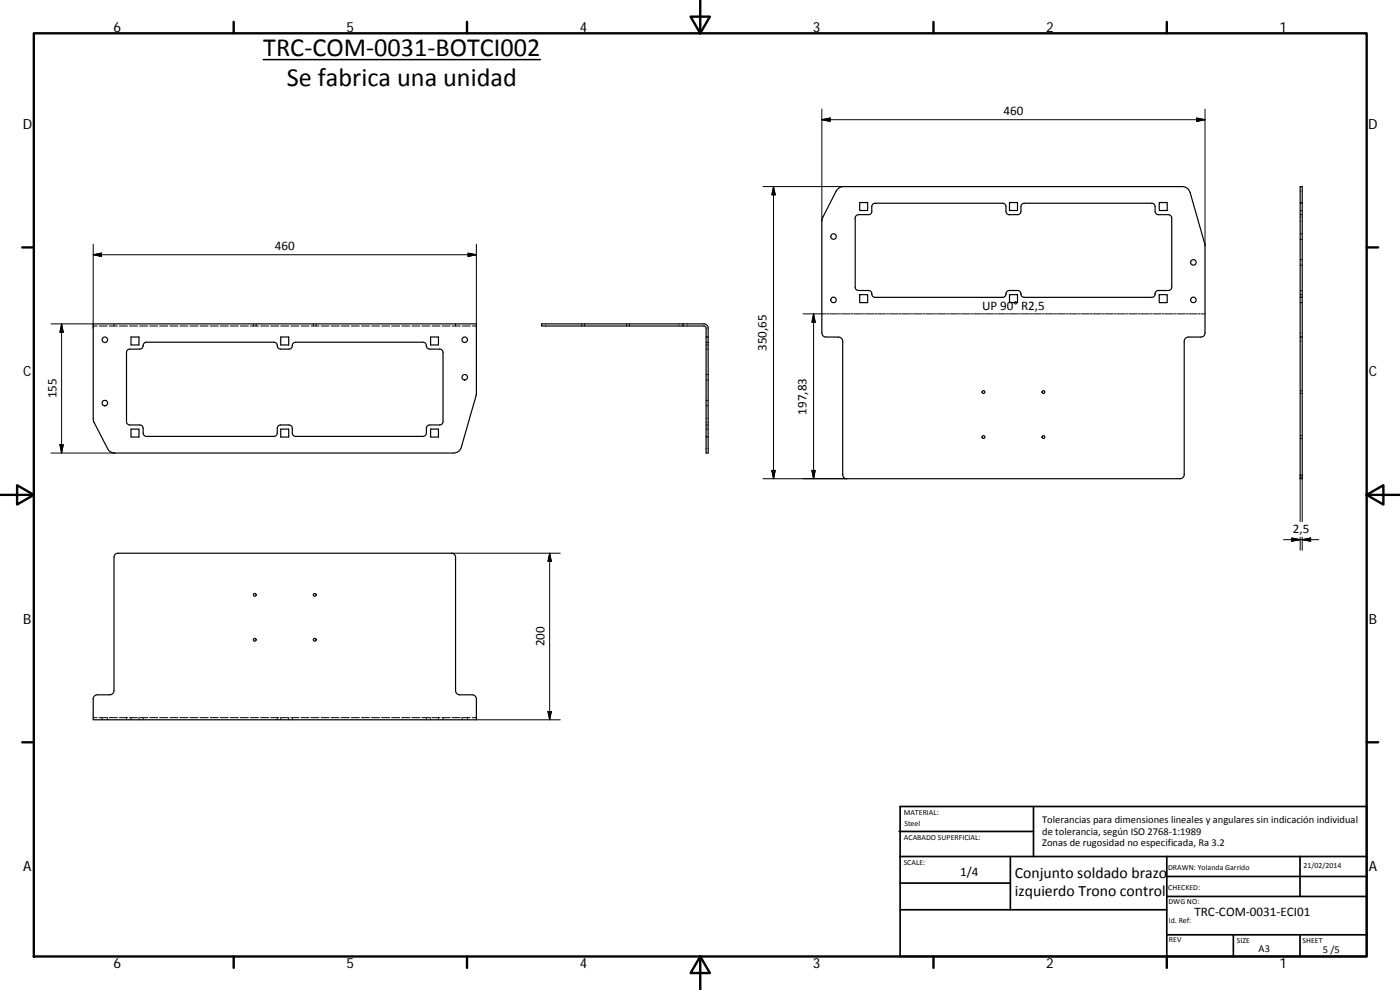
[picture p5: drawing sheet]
<svg xmlns="http://www.w3.org/2000/svg" width="420mm" height="297mm" viewBox="0 0 420 297" stroke-linecap="round" stroke-linejoin="round" font-family="sans-serif">
<g fill="none" stroke="#000" stroke-width=".36">
<path d="M251.3 56.8l.9-.6 1-.2h101.6a2.49 2.49 0 0 1 2.4 1.8l4.4 15.7v26.4a1.23 1.23 0 0 1-1.2 1.2h-3.8a1.26 1.26 0 0 0-1.2 1.3v40a1.23 1.23 0 0 1-1.3 1.2h-100a1.2 1.2 0 0 1-1.2-1.2v-40a1.23 1.23 0 0 0-1.2-1.3h-3.8a1.23 1.23 0 0 1-1.3-1.2v-33.6l.2-.9zM256.9 64.8l.5-.4h3.3l.6-.2 .3-.6 .1-2.1 .9-.5h38.3l.9 .5 .2 2.4 .9 .5h2.5l.6-.2 .4-.6 .1-2.1 .4-.4 .5-.1h38.5l.7 .7 .1 1.9 .3 .6 .7 .2h3.2l.5 .4 .3 .6-.1 21-.7 .7-3.2 .1a1.33 1.33 0 0 0-1.1 1.5l-.5 .4-.5 .1h-38.2a1.29 1.29 0 0 1-1.1-1.5l-.7-.5h-2.7a1.29 1.29 0 0 0-1.1 1.5l-.5 .4-.4 .1h-38.3a1.22 1.22 0 0 1-1-1.5l-.7-.5-3.5-.1-.7-.7v-21zM258 60.8h2.4v2.4h-2.4zM303 60.8h2.4v2.4h-2.4zM347.9 60.8h2.4v2.4h-2.4zM28 97.2h115l-.1 21.2-4.4 15.7a2.4 2.4 0 0 1-2.4 1.8h-101.6a2.51 2.51 0 0 1-2.2-1.3l-4.3-8.7zM205 97.2h6.3a1.26 1.26 0 0 1 1.2 1.2v37.5h-.6v-37.6l-.6-.5h-6.3M205 97.2h-42.5v.6h42.5M205 97.2v.6M258 88.4h2.4v2.4h-2.4zM303 88.4h2.4v2.4h-2.4zM347.9 88.4h2.4v2.4h-2.4z"/>
<path d="M38.2 105.1l.5-.3h3.3a1.33 1.33 0 0 0 1.1-1.5l.2-.4 .7-.2h38.2a1.32 1.32 0 0 1 1.1 1.5l.9 .6h2.5a1.29 1.29 0 0 0 1.1-1.5l.9-.6h38.3a1.29 1.29 0 0 1 1 1.5l1 .6h3.2l.7 .7 .1 21-.3 .6-.5 .4h-3.2l-.7 .2-.3 .6-.1 2.1-.9 .5h-38.3l-.9-.5-.2-2.3-.3-.4-.6-.2h-2.5l-.6 .2-.4 .6-.1 2.1-.9 .5h-38.5l-.7-.7-.1-1.9-.3-.6-.6-.2h-3.3l-.7-.8v-21zM39.3 101.1h2.4v2.4h-2.4zM84.3 101.1h2.3v2.4h-2.3zM129.2 101.1h2.4v2.4h-2.4zM390.2 101.1h.6M390.8 101.1v42.5h-.6v-42.5M390.8 101.1v-45.1h-.6v45.1M39.3 128.8h2.4v2.3h-2.4zM84.3 128.8h2.3v2.3h-2.3zM129.2 128.8h2.4v2.3h-2.4zM34.6 166.3l.9-.3h100a1.23 1.23 0 0 1 1.2 1.2v40a1.23 1.23 0 0 0 1.3 1.3h3.7a1.23 1.23 0 0 1 1.3 1.2v6.3h-115v-6.3a1.23 1.23 0 0 1 1.2-1.2h3.7a1.3 1.3 0 0 0 1.3-1.3v-40z"/>
<circle cx="250.1" cy="71" r=".83"/>
<circle cx="358.2" cy="78.7" r=".83"/>
<circle cx="250.1" cy="90" r=".83"/>
<circle cx="358.2" cy="90" r=".83"/>
<circle cx="31.5" cy="101.9" r=".83"/>
<circle cx="139.5" cy="101.9" r=".83"/>
<circle cx="139.5" cy="113.2" r=".83"/>
<circle cx="295.2" cy="117.6" r=".42"/>
<circle cx="313.1" cy="117.6" r=".42"/>
<circle cx="31.5" cy="120.9" r=".83"/>
<circle cx="295.2" cy="131.1" r=".42"/>
<circle cx="313.2" cy="131.1" r=".43"/>
<circle cx="76.5" cy="178.5" r=".43"/>
<circle cx="94.5" cy="178.5" r=".43"/>
<circle cx="76.5" cy="192" r=".42"/>
<circle cx="94.5" cy="192" r=".41"/>
</g>
<g fill="none" stroke="#000" stroke-width=".3">
<path d="M246.6 32.7v33.6M246.6 35.9l2.5-.5v1zM246.6 35.9h115M359.1 35.4l2.5 .5-2.5 .5zM361.6 32.7v41.1M229 56h24.2M232.1 56v87.6M232.1 56l.6 2.5h-1.1zM28 73.3v25.1M28 76.4l2.5-.5v1zM28 76.4h115M140.5 75.9l2.5 .5-2.5 .5z"/>
<path d="M143 73.3v25.1M390.2 79.5h.2M390.2 77.9h.2M390.2 71.8h.2M390.2 70.1h.2M390.2 63.2h.2M390.2 60.8h.2M390.2 61h.2M390.2 64.4h.2M390.6 79.5h.2M390.6 77.9h.2M390.6 71.8h.2"/>
<path d="M390.6 70.1h.2M390.6 63.2h.2M390.6 60.8h.2M390.6 61h.2M390.6 64.4h.2M15.3 97.2h12.7M18.5 97.2l.5 2.5h-1zM18.5 97.2v38.7M28 97.8h1.2M29.8 97.8h2.4M32.8 97.8h2.4M34.2 97.2v.2"/>
<path d="M34.2 97.6v.2M35.8 97.8h2.5M38.9 97.8h2.4M41.9 97.8h2.4M44.9 97.8h2.4M47.9 97.8h2.4M51 97.8h2.4M54 97.8h2.4M57 97.8h2.4M60 97.8h2.5M63.1 97.8h2.4M66.1 97.8h2.4"/>
<path d="M69.1 97.8h2.4M72.1 97.8h2.5M75.2 97.8h2.4M76 97.2v.2M76 97.6v.2M76.9 97.2v.2M76.9 97.6v.2M78.2 97.8h2.4M81.2 97.8h2.5M84.3 97.8h2.4M87.3 97.8h2.4M90.3 97.8h2.4"/>
<path d="M93.3 97.8h2.4M94 97.2v.2M94 97.6v.2M94.9 97.2v.2M94.9 97.6v.2M96.4 97.8h2.4M99.4 97.8h2.4M102.4 97.8h2.4M105.4 97.8h2.5M108.5 97.8h2.4M111.5 97.8h2.4M114.5 97.8h2.4"/>
<path d="M117.5 97.8h2.4M120.6 97.8h2.4M123.6 97.8h2.4M126.6 97.8h2.4M129.7 97.8h2.4M132.7 97.8h2.4M135.7 97.8h2.4M136.7 97.2v.2M136.7 97.6v.2M138.7 97.8h2.4M141.7 97.8h1.3M174.6 97.2v.2"/>
<path d="M174.6 97.6v.2M175.5 97.2v.2M175.5 97.6v.2M188.1 97.2v.2M188.1 97.6v.2M188.9 97.2v.2M188.9 97.6v.2M241 94.2h6.9M244.2 94.2v49.4M244.2 94.2l.5 2.5h-1zM248.1 94.2h.6M249 94.2h2.4"/>
<path d="M251.7 94.2h.6M252.7 94.2h2.3M255.3 94.2h.6M256.2 94.2h2.4M258.9 94.2h.6M259.8 94.2h2.4M262.5 94.2h.6M263.4 94.2h2.4M266.1 94.2h.6M267 94.2h2.4M269.7 94.2h.6M270.6 94.2h2.4"/>
<path d="M273.3 94.2h.6M274.2 94.2h2.4M276.9 94.2h.6M277.8 94.2h2.4M280.5 94.2h.6M281.4 94.2h2.4M284.1 94.2h.6M285 94.2h2.4M287.7 94.2h.6M288.6 94.2h2.4M291.3 94.2h.6M292.2 94.2h2.4"/>
<path d="M294.9 94.2h.6M295.8 94.2h2.4M298.5 94.2h.6M299.4 94.2h2.3M302.1 94.2h.6M302.9 94.2h2.5M305.7 94.2h.5M306.5 94.2h2.4M309.2 94.2h.6M310.1 94.2h2.4M312.9 94.2h.5M313.7 94.2h2.4"/>
<path d="M316.4 94.2h.6M317.3 94.2h2.4M320 94.2h.6M320.9 94.2h2.4M323.6 94.2h.6M324.5 94.2h2.4M327.2 94.2h.6M328.1 94.2h2.4M330.8 94.2h.6M331.7 94.2h2.4M334.4 94.2h.6M335.3 94.2h2.4"/>
<path d="M338 94.2h.6M338.9 94.2h2.4M341.6 94.2h.6M342.5 94.2h2.4M345.2 94.2h.6M346.1 94.2h2.4M348.8 94.2h.6M349.7 94.2h2.4M352.4 94.2h.6M353.3 94.2h2.4M355.9 94.2h.7M356.9 94.2h2.4"/>
<path d="M359.6 94.2h.5M360.5 94.2h1.1M390.2 89.2h.2M390.2 87.2h.2M390.2 88.4h.2M390.4 90.8h-.2M390.6 89.2h.2M390.6 87.2h.2M390.6 88.4h.2M390.8 90.8h-.2M211.9 103.5h.2M211.9 102.7h.2"/>
<path d="M211.9 104.8h.2M211.9 112.4h.2M211.9 114h.2M211.9 102.8h.2M212.1 101.1h-.2M212.3 103.5h.2M212.3 102.7h.2M212.3 104.8h.2M212.3 112.4h.2M212.3 114h.2M212.3 102.8h.2M212.5 101.1h-.2"/>
<path d="M390.2 117.2h.2M390.2 118h.2M390.6 117.2h.2M390.6 118h.2M15.3 135.9h19.2M18 133.4h1l-.5 2.5zM211.9 128.8h.2M211.9 131.1h.2M211.9 130.9h.2M211.9 127.5h.2M211.9 120.1h.2M211.9 121.8h.2"/>
<path d="M212.3 128.8h.2M212.3 131.1h.2M212.3 130.9h.2M212.3 127.5h.2M212.3 120.1h.2M212.3 121.8h.2M390.2 130.7h.2M390.2 131.6h.2M390.6 130.7h.2M390.6 131.6h.2M229 143.6h25.1M231.6 141.1h1.1l-.6 2.5z"/>
<path d="M243.7 141.1h1l-.5 2.5zM390.2 142.4v14.1M390.8 142.4v14.1M135.5 166h32.6M165 166v50M165 166l.5 2.5h-1zM385.2 161.9h10.6M387.7 161.4l2.5 .5-2.5 .5zM390.2 161.2v3.9M390.8 161.2v3.9M390.8 161.9l2.5-.5v1zM28 215.3h1.2"/>
<path d="M29.8 215.3h2.4M30.6 215.3v.3M30.6 215.8v.2M32.3 215.3v.3M32.3 215.8v.2M32.8 215.3h2.4M35.8 215.3h2.5M38 215.3v.3M38 215.8v.2M38.9 215.3h2.4M39.3 215.3v.3M39.3 215.8v.2"/>
<path d="M41.7 215.3v.3M41.7 215.8v.2M41.9 215.3h2.4M43 215.3v.3M43 215.8v.2M44.9 215.3h2.4M47.9 215.3h2.4M51 215.3h2.4M54 215.3h2.4M57 215.3h2.4M60 215.3h2.5M63.1 215.3h2.4"/>
<path d="M66.1 215.3h2.4M69.1 215.3h2.4M72.1 215.3h2.5M75.2 215.3h2.4M78.2 215.3h2.4M81.2 215.3h2.5M83.2 215.3v.3M83.2 215.8v.2M84.3 215.6v-.3h2.3v.3M84.3 215.8v.2M86.6 215.8v.2M87.3 215.3h2.4"/>
<path d="M87.7 215.3v.3M87.7 215.8v.2M90.3 215.3h2.4M93.3 215.3h2.4M96.4 215.3h2.4M99.4 215.3h2.4M102.4 215.3h2.4M105.4 215.3h2.5M108.5 215.3h2.4M111.5 215.3h2.4M114.5 215.3h2.4M117.5 215.3h2.4"/>
<path d="M120.6 215.3h2.4M123.6 215.3h2.4M126.6 215.3h2.4M128 215.3v.3M128 215.8v.2M129.2 215.3v.3M129.2 215.8v.2M129.7 215.3h2.4M131.6 215.3v.3M131.6 215.8v.2M132.7 215.3h2.4M133 215.3v.3"/>
<path d="M133 215.8v.2M135.7 215.3h2.4M138.7 215.3v.3M138.7 215.8v.2M138.7 215.3h2.4M140.3 215.3v.3M140.3 215.8v.2M141.7 215.3h1.3M143 216h25.1M164.5 213.5h1l-.5 2.5z"/>
</g>
<g fill="none" stroke="#000" stroke-width=".71">
<path d="M10.1 10h400.1v277h-400.1zM70.1 6.6v3.4M140.2 6.6v3.4M207.3 5h5.8l-2.9 5zM210.2 0v10M280.2 6.6v3.4M350.2 6.6v3.4M6.7 74.2h3.4M410.2 74.2h3.4M.2 148.5h9.9M5.1 145.6l5 2.9-5 2.9zM410.2 148.5l5-2.9v5.8z"/>
<path d="M410.2 148.5h9.9M6.7 222.7h3.4M410.2 222.7h3.4M70.1 287v3.4M140.2 287v3.4M210.2 287l2.9 5h-5.8zM210.2 287v10M280.2 287v3.4M350.2 287v3.4"/>
</g>
<g fill="none" stroke="#000" stroke-width=".51">
<path d="M269.8 249.5h40.4M270.1 257h140.1M270.1 242h140.1v45h-140.1zM303.2 257v16M310.2 242v15M350.2 257v30M390.2 257v12M270.1 273h80.1M270.1 265h33.1M350.2 269h60M350.2 263h60M350.2 280.5h60"/>
<path d="M370.2 280.5v6.5M390.2 280.5v6.5"/>
</g>
<path d="M79 17.9h83.2" fill="none" stroke="#000" stroke-width=".46"/>
<g fill="#000" stroke="#000" stroke-width=".3">
<path d="M246.6 35.9l2.5-.5v1zM359.1 35.4l2.5 .5-2.5 .5zM232.1 56l.6 2.5h-1.1zM28 76.4l2.5-.5v1zM140.5 75.9l2.5 .5-2.5 .5zM18.5 97.2l.5 2.5h-1zM244.2 94.2l.5 2.5h-1zM18 133.4h1l-.5 2.5zM231.6 141.1h1.1l-.6 2.5zM243.7 141.1h1l-.5 2.5zM165 166l.5 2.5h-1zM387.7 161.4l2.5 .5-2.5 .5z"/>
<path d="M390.8 161.9l2.5-.5v1zM164.5 213.5h1l-.5 2.5z"/>
</g>
<g font-size="7.9">
<text x="79" y="16.8">TRC‐COM‐0031‐BOTCI002</text>
<text x="86.1" y="25.8">Se fabrica una unidad</text>
</g>
<g font-size="4.7">
<text x="304.6" y="263.5">Conjunto soldado brazo</text>
<text x="304.6" y="268.9">izquierdo Trono control</text>
</g>
<g font-size="4.2">
<text x="34" y="9.6">6</text>
<text x="104" y="9.6">5</text>
<text x="174" y="9.6">4</text>
<text x="244" y="9.6">3</text>
<text x="314" y="9.6">2</text>
<text x="384" y="9.6">1</text>
<text x="6.8" y="38.7">D</text>
<text x="410.6" y="38.7">D</text>
<text x="7" y="112.9">C</text>
<text x="410.8" y="112.9">C</text>
<text x="7" y="187.1">B</text>
<text x="410.8" y="187.1">B</text>
<text x="7" y="261.3">A</text>
<text x="410.8" y="261.3">A</text>
<text x="34" y="290.4">6</text>
<text x="104" y="290.4">5</text>
<text x="174" y="290.4">4</text>
<text x="244" y="290.4">3</text>
<text x="314" y="290.4">2</text>
<text x="384" y="290.4">1</text>
</g>
<g font-size="3.9">
<text x="301.1" y="34.4">460</text>
<text x="82.5" y="74.9">460</text>
<text x="294.7" y="92.9">UP 90° R2,5</text>
<text x="230.1" y="105.3" transform="rotate(-90 230.1 105.3)">350,65</text>
<text x="16.9" y="119.5" transform="rotate(-90 16.9 119.5)">155</text>
<text x="242.1" y="124.4" transform="rotate(-90 242.1 124.4)">197,83</text>
<text x="388" y="159.8">2,5</text>
<text x="163.4" y="194" transform="rotate(-90 163.4 194)">200</text>
<text x="288.2" y="262.7">1/4</text>
<text x="358.5" y="274.9">TRC‐COM‐0031‐ECI01</text>
</g>
<g font-size="3.1">
<text x="312.8" y="246.8">Tolerancias para dimensiones lineales y angulares sin indicación individual</text>
<text x="312.8" y="250.4">de tolerancia, según ISO 2768‐1:1989</text>
<text x="312.8" y="254">Zonas de rugosidad no especificada, Ra 3.2</text>
<text x="377.7" y="285.6">A3</text>
<text x="397" y="285.9">5 /5</text>
</g>
<g font-size="2.4">
<text x="271.2" y="244.4">MATERIAL:</text>
<text x="271.3" y="251.9">ACABADO SUPERFICIAL:</text>
<text x="271.4" y="247.9">Steel</text>
<text x="271.2" y="259.7">SCALE:</text>
<text x="350.6" y="260.9">DRAWN: Yolanda Garrido</text>
<text x="391.2" y="260.6">21/02/2014</text>
<text x="350.6" y="267">CHECKED:</text>
<text x="350.7" y="271.4">DWG NO:</text>
<text x="350.8" y="276.8">Id. Ref:</text>
<text x="350.8" y="282.8">REV</text>
<text x="371.2" y="282.9">SIZE</text>
<text x="390.9" y="282.9">SHEET</text>
</g>
</svg>
